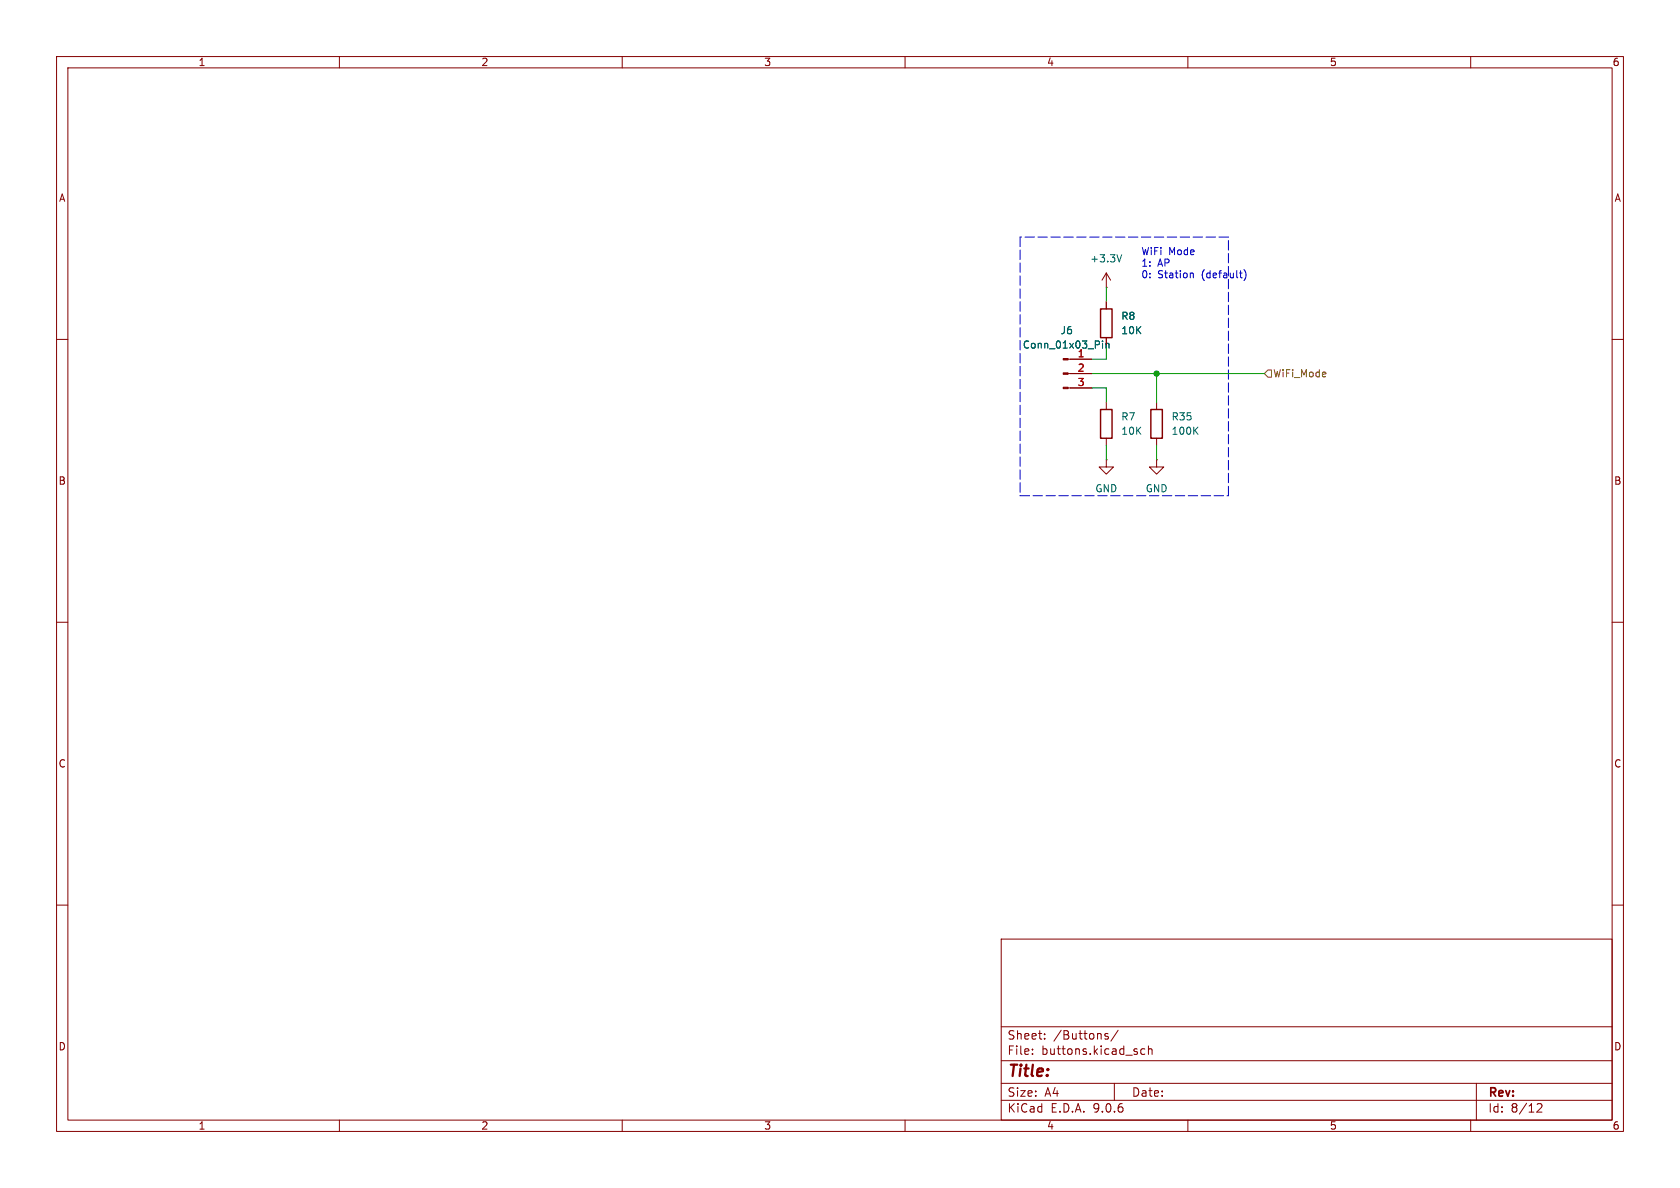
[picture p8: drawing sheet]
(kicad_sch
 (version 20250114)
 (generator "eeschema")
 (generator_version "9.0")
 (paper "A4")
 (lib_symbols
  (symbol "Connector:Conn_01x03_Pin"
   (pin_names
    (offset 1.016) (hide yes)) (exclude_from_sim no) (in_bom yes) (on_board yes)
   (property "Reference" "J" (at 0 5.08 0) (effects (font (size 1.27 1.27))))
   (property "Value" "Conn_01x03_Pin" (at 0 -5.08 0) (effects (font (size 1.27 1.27))))
   (property "Footprint" "" (at 0 0 0) (effects (font (size 1.27 1.27)) (hide yes)))
   (property "Datasheet" "~" (at 0 0 0) (effects (font (size 1.27 1.27)) (hide yes)))
   (property "Description" "Generic connector, single row, 01x03, script generated" (at 0 0 0) (effects (font (size 1.27 1.27)) (hide yes)))
   (property "ki_locked" "" (at 0 0 0) (effects (font (size 1.27 1.27))))
   (symbol "Conn_01x03_Pin_1_1"
    (rectangle (start 0.8636 2.667) (end 0 2.413) (stroke (width 0.1524) (type default)) (fill (type outline)))
    (rectangle (start 0.8636 0.127) (end 0 -0.127) (stroke (width 0.1524) (type default)) (fill (type outline)))
    (rectangle (start 0.8636 -2.413) (end 0 -2.667) (stroke (width 0.1524) (type default)) (fill (type outline)))
    (polyline (pts (xy 1.27 2.54) (xy 0.8636 2.54)) (stroke (width 0.1524) (type default)) (fill (type none)))
    (polyline (pts (xy 1.27 0) (xy 0.8636 0)) (stroke (width 0.1524) (type default)) (fill (type none)))
    (polyline (pts (xy 1.27 -2.54) (xy 0.8636 -2.54)) (stroke (width 0.1524) (type default)) (fill (type none)))
    (pin passive line (at 5.08 2.54 180) (length 3.81) (name "Pin_1" (effects (font (size 1.27 1.27)))) (number "1" (effects (font (size 1.27 1.27)))))
    (pin passive line (at 5.08 0 180) (length 3.81) (name "Pin_2" (effects (font (size 1.27 1.27)))) (number "2" (effects (font (size 1.27 1.27)))))
    (pin passive line (at 5.08 -2.54 180) (length 3.81) (name "Pin_3" (effects (font (size 1.27 1.27)))) (number "3" (effects (font (size 1.27 1.27))))))
   (embedded_fonts no))
  (symbol "Device:R"
   (pin_numbers (hide yes))
   (pin_names
    (offset 0)) (exclude_from_sim no) (in_bom yes) (on_board yes)
   (property "Reference" "R" (at 2.032 0 90) (effects (font (size 1.27 1.27))))
   (property "Value" "R" (at 0 0 90) (effects (font (size 1.27 1.27))))
   (property "Footprint" "" (at -1.778 0 90) (effects (font (size 1.27 1.27)) (hide yes)))
   (property "Datasheet" "~" (at 0 0 0) (effects (font (size 1.27 1.27)) (hide yes)))
   (property "Description" "Resistor" (at 0 0 0) (effects (font (size 1.27 1.27)) (hide yes)))
   (symbol "R_0_1"
    (rectangle (start -1.016 -2.54) (end 1.016 2.54) (stroke (width 0.254) (type default)) (fill (type none))))
   (symbol "R_1_1"
    (pin passive line (at 0 3.81 270) (length 1.27) (name "~" (effects (font (size 1.27 1.27)))) (number "1" (effects (font (size 1.27 1.27)))))
    (pin passive line (at 0 -3.81 90) (length 1.27) (name "~" (effects (font (size 1.27 1.27)))) (number "2" (effects (font (size 1.27 1.27))))))
   (embedded_fonts no))
  (symbol "power:+3.3V"
   (power)
   (pin_numbers (hide yes))
   (pin_names
    (offset 0) (hide yes)) (exclude_from_sim no) (in_bom yes) (on_board yes)
   (property "Reference" "#PWR" (at 0 -3.81 0) (effects (font (size 1.27 1.27)) (hide yes)))
   (property "Value" "+3.3V" (at 0 3.556 0) (effects (font (size 1.27 1.27))))
   (property "Footprint" "" (at 0 0 0) (effects (font (size 1.27 1.27)) (hide yes)))
   (property "Datasheet" "" (at 0 0 0) (effects (font (size 1.27 1.27)) (hide yes)))
   (property "Description" "Power symbol creates a global label with name \"+3.3V\"" (at 0 0 0) (effects (font (size 1.27 1.27)) (hide yes)))
   (symbol "+3.3V_0_1"
    (polyline (pts (xy -0.762 1.27) (xy 0 2.54)) (stroke (width 0) (type default)) (fill (type none)))
    (polyline (pts (xy 0 2.54) (xy 0.762 1.27)) (stroke (width 0) (type default)) (fill (type none)))
    (polyline (pts (xy 0 0) (xy 0 2.54)) (stroke (width 0) (type default)) (fill (type none))))
   (symbol "+3.3V_1_1"
    (pin power_in line (at 0 0 90) (length 0) (name "~" (effects (font (size 1.27 1.27)))) (number "1" (effects (font (size 1.27 1.27))))))
   (embedded_fonts no))
  (symbol "power:GND"
   (power)
   (pin_numbers (hide yes))
   (pin_names
    (offset 0) (hide yes)) (exclude_from_sim no) (in_bom yes) (on_board yes)
   (property "Reference" "#PWR" (at 0 -6.35 0) (effects (font (size 1.27 1.27)) (hide yes)))
   (property "Value" "GND" (at 0 -3.81 0) (effects (font (size 1.27 1.27))))
   (property "Footprint" "" (at 0 0 0) (effects (font (size 1.27 1.27)) (hide yes)))
   (property "Datasheet" "" (at 0 0 0) (effects (font (size 1.27 1.27)) (hide yes)))
   (property "Description" "Power symbol creates a global label with name \"GND\" , ground" (at 0 0 0) (effects (font (size 1.27 1.27)) (hide yes)))
   (symbol "GND_0_1"
    (polyline (pts (xy 0 0) (xy 0 -1.27) (xy 1.27 -1.27) (xy 0 -2.54) (xy -1.27 -1.27) (xy 0 -1.27)) (stroke (width 0) (type default)) (fill (type none))))
   (symbol "GND_1_1"
    (pin power_in line (at 0 0 270) (length 0) (name "~" (effects (font (size 1.27 1.27)))) (number "1" (effects (font (size 1.27 1.27))))))
   (embedded_fonts no)))
 (text "WiFi Mode\n1: AP\n0: Station (default)"
  (exclude_from_sim no)
  (at 201.676 46.736 0)
  (effects (font (size 1.27 1.27)) (justify left)))
 (junction
  (at 204.47 66.04)
  (diameter 0)
  (color 0 0 0 0))
 (wire
  (pts (xy 204.47 78.74) (xy 204.47 81.28))
  (stroke (width 0) (type default)))
 (wire
  (pts (xy 195.58 78.74) (xy 195.58 81.28))
  (stroke (width 0) (type default)))
 (polyline
  (pts (xy 217.17 87.63) (xy 217.17 41.91))
  (stroke (width 0) (type dash)))
 (wire
  (pts (xy 195.58 68.58) (xy 195.58 71.12))
  (stroke (width 0) (type default)))
 (wire
  (pts (xy 195.58 50.8) (xy 195.58 53.34))
  (stroke (width 0) (type default)))
 (polyline
  (pts (xy 180.34 87.63) (xy 217.17 87.63))
  (stroke (width 0) (type dash)))
 (wire
  (pts (xy 193.04 68.58) (xy 195.58 68.58))
  (stroke (width 0) (type default)))
 (wire
  (pts (xy 204.47 66.04) (xy 204.47 71.12))
  (stroke (width 0) (type default)))
 (wire
  (pts (xy 204.47 66.04) (xy 223.52 66.04))
  (stroke (width 0) (type default)))
 (polyline
  (pts (xy 180.34 41.91) (xy 180.34 87.63))
  (stroke (width 0) (type dash)))
 (wire
  (pts (xy 193.04 66.04) (xy 204.47 66.04))
  (stroke (width 0) (type default)))
 (polyline
  (pts (xy 217.17 41.91) (xy 180.34 41.91))
  (stroke (width 0) (type dash)))
 (wire
  (pts (xy 195.58 63.5) (xy 195.58 60.96))
  (stroke (width 0) (type default)))
 (wire
  (pts (xy 193.04 63.5) (xy 195.58 63.5))
  (stroke (width 0) (type default)))
 (hierarchical_label "WiFi_Mode"
  (shape input)
  (at 223.52 66.04 0)
  (effects (font (size 1.27 1.27)) (justify left)))
 (symbol
  (lib_id "Connector:Conn_01x03_Pin")
  (at 187.96 66.04 0)
  (unit 1)
  (exclude_from_sim no)
  (in_bom yes)
  (on_board yes)
  (dnp no)
  (property "Reference" "J6" (at 188.595 58.42 0) (effects (font (size 1.27 1.27))))
  (property "Value" "Conn_01x03_Pin" (at 188.595 60.96 0) (effects (font (size 1.27 1.27))))
  (property "Footprint" "Connector_PinHeader_2.54mm:PinHeader_1x03_P2.54mm_Vertical" (at 187.96 66.04 0) (effects (font (size 1.27 1.27)) (hide yes)))
  (property "Datasheet" "~" (at 187.96 66.04 0) (effects (font (size 1.27 1.27)) (hide yes)))
  (property "Description" "Generic connector, single row, 01x03, script generated" (at 187.96 66.04 0) (effects (font (size 1.27 1.27)) (hide yes)))
  (pin "3")
  (pin "2")
  (pin "1"))
 (symbol
  (lib_id "power:+3.3V")
  (at 195.58 50.8 0)
  (unit 1)
  (exclude_from_sim no)
  (in_bom yes)
  (on_board yes)
  (dnp no)
  (fields_autoplaced yes)
  (property "Reference" "#PWR016" (at 195.58 54.61 0) (effects (font (size 1.27 1.27)) (hide yes)))
  (property "Value" "+3.3V" (at 195.58 45.72 0) (effects (font (size 1.27 1.27))))
  (property "Footprint" "" (at 195.58 50.8 0) (effects (font (size 1.27 1.27)) (hide yes)))
  (property "Datasheet" "" (at 195.58 50.8 0) (effects (font (size 1.27 1.27)) (hide yes)))
  (property "Description" "Power symbol creates a global label with name \"+3.3V\"" (at 195.58 50.8 0) (effects (font (size 1.27 1.27)) (hide yes)))
  (pin "1"))
 (symbol
  (lib_id "power:GND")
  (at 204.47 81.28 0)
  (unit 1)
  (exclude_from_sim no)
  (in_bom yes)
  (on_board yes)
  (dnp no)
  (fields_autoplaced yes)
  (property "Reference" "#PWR031" (at 204.47 87.63 0) (effects (font (size 1.27 1.27)) (hide yes)))
  (property "Value" "GND" (at 204.47 86.36 0) (effects (font (size 1.27 1.27))))
  (property "Footprint" "" (at 204.47 81.28 0) (effects (font (size 1.27 1.27)) (hide yes)))
  (property "Datasheet" "" (at 204.47 81.28 0) (effects (font (size 1.27 1.27)) (hide yes)))
  (property "Description" "Power symbol creates a global label with name \"GND\" , ground" (at 204.47 81.28 0) (effects (font (size 1.27 1.27)) (hide yes)))
  (pin "1"))
 (symbol
  (lib_id "power:GND")
  (at 195.58 81.28 0)
  (unit 1)
  (exclude_from_sim no)
  (in_bom yes)
  (on_board yes)
  (dnp no)
  (fields_autoplaced yes)
  (property "Reference" "#PWR017" (at 195.58 87.63 0) (effects (font (size 1.27 1.27)) (hide yes)))
  (property "Value" "GND" (at 195.58 86.36 0) (effects (font (size 1.27 1.27))))
  (property "Footprint" "" (at 195.58 81.28 0) (effects (font (size 1.27 1.27)) (hide yes)))
  (property "Datasheet" "" (at 195.58 81.28 0) (effects (font (size 1.27 1.27)) (hide yes)))
  (property "Description" "Power symbol creates a global label with name \"GND\" , ground" (at 195.58 81.28 0) (effects (font (size 1.27 1.27)) (hide yes)))
  (pin "1"))
 (symbol
  (lib_id "Device:R")
  (at 195.58 74.93 0)
  (unit 1)
  (exclude_from_sim no)
  (in_bom yes)
  (on_board yes)
  (dnp no)
  (fields_autoplaced yes)
  (property "Reference" "R7" (at 198.12 73.6599 0) (effects (font (size 1.27 1.27)) (justify left)))
  (property "Value" "10K" (at 198.12 76.1999 0) (effects (font (size 1.27 1.27)) (justify left)))
  (property "Footprint" "Resistor_SMD:R_0603_1608Metric_Pad0.98x0.95mm_HandSolder" (at 193.802 74.93 90) (effects (font (size 1.27 1.27)) (hide yes)))
  (property "Datasheet" "~" (at 195.58 74.93 0) (effects (font (size 1.27 1.27)) (hide yes)))
  (property "Description" "Resistor" (at 195.58 74.93 0) (effects (font (size 1.27 1.27)) (hide yes)))
  (pin "1")
  (pin "2"))
 (symbol
  (lib_id "Device:R")
  (at 195.58 57.15 0)
  (unit 1)
  (exclude_from_sim no)
  (in_bom yes)
  (on_board yes)
  (dnp no)
  (fields_autoplaced yes)
  (property "Reference" "R8" (at 198.12 55.8799 0) (effects (font (size 1.27 1.27)) (justify left)))
  (property "Value" "10K" (at 198.12 58.4199 0) (effects (font (size 1.27 1.27)) (justify left)))
  (property "Footprint" "Resistor_SMD:R_0603_1608Metric_Pad0.98x0.95mm_HandSolder" (at 193.802 57.15 90) (effects (font (size 1.27 1.27)) (hide yes)))
  (property "Datasheet" "~" (at 195.58 57.15 0) (effects (font (size 1.27 1.27)) (hide yes)))
  (property "Description" "Resistor" (at 195.58 57.15 0) (effects (font (size 1.27 1.27)) (hide yes)))
  (pin "1")
  (pin "2"))
 (symbol
  (lib_id "Device:R")
  (at 204.47 74.93 0)
  (unit 1)
  (exclude_from_sim no)
  (in_bom yes)
  (on_board yes)
  (dnp no)
  (fields_autoplaced yes)
  (property "Reference" "R35" (at 207.01 73.6599 0) (effects (font (size 1.27 1.27)) (justify left)))
  (property "Value" "100K" (at 207.01 76.1999 0) (effects (font (size 1.27 1.27)) (justify left)))
  (property "Footprint" "Resistor_SMD:R_0603_1608Metric_Pad0.98x0.95mm_HandSolder" (at 202.692 74.93 90) (effects (font (size 1.27 1.27)) (hide yes)))
  (property "Datasheet" "~" (at 204.47 74.93 0) (effects (font (size 1.27 1.27)) (hide yes)))
  (property "Description" "Resistor" (at 204.47 74.93 0) (effects (font (size 1.27 1.27)) (hide yes)))
  (pin "2")
  (pin "1")))
